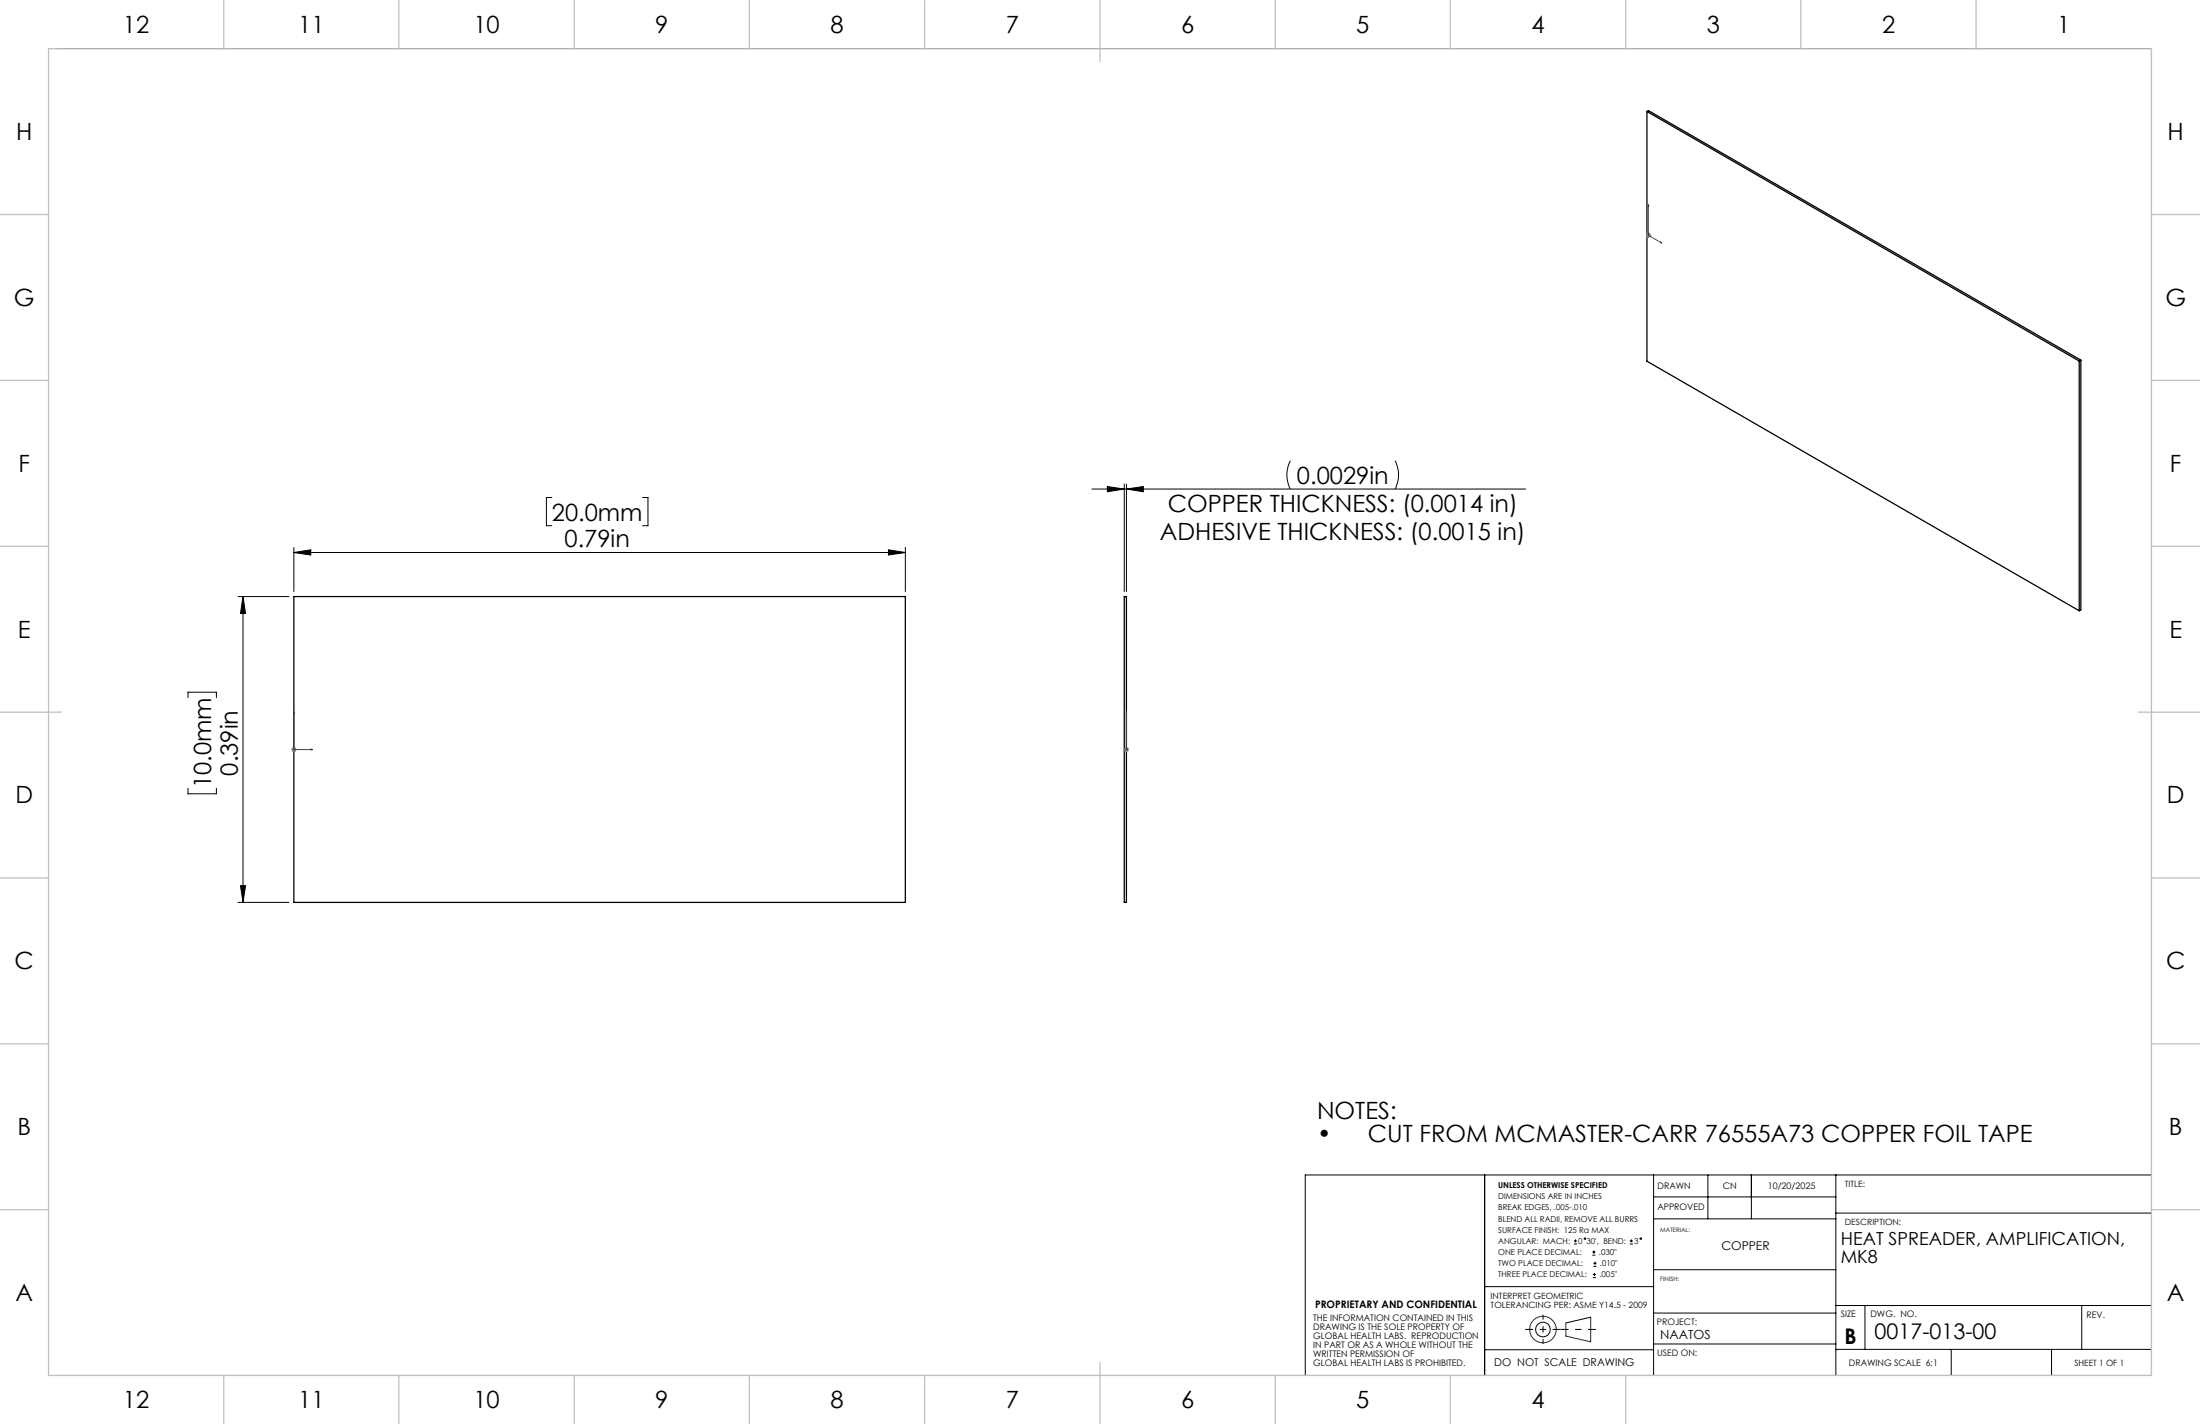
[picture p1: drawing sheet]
<svg xmlns="http://www.w3.org/2000/svg" width="432mm" height="279mm" viewBox="0 0 432 279" stroke-linecap="round" stroke-linejoin="round" font-family="sans-serif">
<path d="M323.3 21.9l84.8 48.9M323.3 21.9v49l84.8 48.9M323.3 21.9l.2-.2 84.9 49M408.1 70.8v49M408.4 70.7v49l-.3 .1M408.4 70.7l-.3 .1M57.7 117.1h120v60h-120zM220.7 117.1h.4v60h-.4z" fill="none" stroke="#000" stroke-width=".25"/>
<g fill="none" stroke="#000" stroke-width=".2">
<path d="M11.2 9.5h411.1v260.4h-411.1M108.3 97.6h-1.1v5.6h1.1M126.1 97.6h1.1v5.6h-1.1M214.3 96h85.1M217.3 95.5l3.4 .5-3.4 .5zM220.7 95v21.1M221.1 96l3.3-.5v1zM221.1 95v21.1M253.3 90.4a6.1 6.1 0 0 0 0 5.6M273.8 90.4a6.1 6.1 0 0 1 0 5.6M46.7 117.1h10M47.7 117.1l.5 3.3h-1z"/>
<path d="M47.7 117.1v60M57.7 108.4l3.3-.5v1zM57.7 107.4v8.7M57.7 108.4h120M174.4 107.9l3.3 .5-3.3 .5zM177.7 107.4v8.7M36.9 136.9v-1.1h5.6v1.1M36.9 154.7v1.1h5.6v-1.1M46.7 177.1h10M47.2 173.8h1l-.5 3.3zM291.4 230.5v39.4M324.6 230.5v39.4"/>
<path d="M324.6 239.1h35.7M324.6 234.8h35.7M335.2 230.5v8.6M343.7 230.5v8.6M360.3 230.5v39.4M360.3 238h62M422.3 230.5h-166.1v39.4M291.4 252.4h33.2M308.9 244.1h.6M308.9 243.5h.6M309.2 243.2v.6M312.2 258.4l-4.9 1.2"/>
<path d="M312.5 246.3h.6M312.5 245.7h.6M312.6 250.7h.6M312.6 250h.6M312.7 248.5h.6M312.7 247.9h.6M312.8 245.4v.6M312.9 249.8v.6M313.1 247.6v.6M319.9 244.1h.6M319.9 243.5h.6M320.2 243.2v.6"/>
<path d="M324.5 249.1h35.8M324.6 257.6h35.7M360.3 256.2h62M366 256.2v8.6M408.6 256.2v8.6M291.4 264.8h33.2M324.6 263.7h35.7M360.3 264.8h62M383 264.8v5.1M402.7 264.8v5.1"/>
<circle cx="311.1" cy="243" r=".15"/>
<circle cx="322" cy="243" r=".15"/>
<circle cx="302.8" cy="260.9" r="1.44"/>
</g>
<g fill="none" stroke="#400040" stroke-width=".2">
<path d="M312.2 258.4v4.9l-4.9-1.2v-2.5"/>
<circle cx="302.8" cy="260.9" r="2.61"/>
</g>
<g fill="none" stroke="#00f" stroke-width=".2">
<path d="M323.5 40.1l.1 .3h-.1zM323.5 46h.1M323.5 46.2l2.7 1.5M323.5 40.1v6.1M323.5 46.2h.1M323.6 46.2h.1M325.9 47.5l.3 .2-.3-.1zM57.7 139.6l.1 .4h-.2zM57.7 139.6v7.5h3.7M221.1 139.6v.4v-.4M221.1 139.6v7.5M57.7 146.8h.1"/>
<path d="M57.8 147.1h.1M61.1 147l.3 .1h-.3zM221.1 147.1h.1M221.1 146.8h.1M221.1 147v.1z"/>
</g>
<path d="M323 46.2h1.1M323.2 45.8l.7 .7M323.5 45.7v1M323.9 45.8l-.7 .7M57.2 147.1h1M57.3 146.7l.7 .7M57.7 146.6v1M58 146.7l-.7 .7M220.6 147.1h1M220.7 146.7l.7 .7M221.1 146.6v1M221.4 146.7l-.7 .7" fill="none" stroke="#808080" stroke-width=".2"/>
<path d="M299.3 260.8h7M306.3 260.8h6.9" fill="none" stroke="#000" stroke-width=".2" stroke-dasharray="15.2 1.3 1.3 1.3" stroke-dashoffset="13.7" stroke-linecap="butt"/>
<path d="M302.9 258v5.7" fill="none" stroke="#000" stroke-width=".2" stroke-dasharray="15.2 1.3 1.3 1.3" stroke-dashoffset="14.3" stroke-linecap="butt"/>
<g fill="none" stroke="#c0c0c0" stroke-width=".25">
<path d="M9.5 9.6h412.8v260.3h-412.8zM43.9 0v9.6M78.3 0v9.6M112.7 0v9.6M147.1 0v9.6M181.5 0v9.6M215.9 0v12.1M250.3 0v9.6M284.7 0v9.6M319.1 0v9.6M353.4 0v9.6M387.8 0v9.6"/>
<path d="M0 42.1h9.5M422.3 42.1h9.5M0 74.6h9.5M422.3 74.6h9.5M0 107.2h9.5M422.3 107.2h9.5M0 139.7h12.1M419.7 139.7h12.1M0 172.3h9.5M422.3 172.3h9.5M0 204.8h9.5M422.3 204.8h9.5"/>
<path d="M0 237.3h9.5M422.3 237.3h9.5M43.9 269.9v9.5M78.3 269.9v9.5M112.7 269.9v9.5M147.1 269.9v9.5M181.5 269.9v9.5M215.9 267.3v12.1M250.3 269.9v9.5M284.7 269.9v9.5M319.1 269.9v9.5"/>
</g>
<g fill="#00f">
<path d="M61.1 147l.3 .1h-.3zM57.7 139.6l.1 .4h-.2z"/>
<path d="M325.9 47.5l.3 .2-.3-.1zM323.5 40.1l.1 .3h-.1z"/>
<path d="M221.1 147v.1zM221.1 139.6v.4z"/>
</g>
<g fill="#000">
<path d="M217.3 95.5l3.4 .5-3.4 .5zM221.1 96l3.3-.5v1z"/>
<path d="M47.7 117.1l.5 3.3h-1zM47.2 173.8h1l-.5 3.3z"/>
<path d="M174.4 107.9l3.3 .5-3.3 .5zM57.7 108.4l3.3-.5v1z"/>
</g>
<g font-size="4.7">
<text x="24.1" y="6.4">12</text>
<text x="58.5" y="6.4">11</text>
<text x="92.9" y="6.4">10</text>
<text x="128.6" y="6.4">9</text>
<text x="163" y="6.4">8</text>
<text x="197.4" y="6.4">7</text>
<text x="231.8" y="6.4">6</text>
<text x="266.2" y="6.4">5</text>
<text x="300.6" y="6.4">4</text>
<text x="335" y="6.4">3</text>
<text x="369.4" y="6.4">2</text>
<text x="403.8" y="6.4">1</text>
<text x="3.2" y="27.5">H</text>
<text x="425.4" y="27.5">H</text>
<text x="2.7" y="60">G</text>
<text x="425" y="60">G</text>
<text x="3.6" y="92.6">F</text>
<text x="254.6" y="94.9">0.0029in</text>
<text x="425.9" y="92.6">F</text>
<text x="229.2" y="100.5">COPPER THICKNESS: (0.0014 in)</text>
<text x="108.3" y="102.1">20.0mm</text>
<text x="110.8" y="107.4">0.79in</text>
<text x="227.7" y="106">ADHESIVE THICKNESS: (0.0015 in)</text>
<text x="3.5" y="125.1">E</text>
<text x="425.8" y="125.1">E</text>
<text x="41.5" y="154.7" transform="rotate(-90 41.5 154.7)">10.0mm</text>
<text x="46.7" y="152.2" transform="rotate(-90 46.7 152.2)">0.39in</text>
<text x="3" y="157.6">D</text>
<text x="425.3" y="157.6">D</text>
<text x="2.9" y="190.2">C</text>
<text x="425.1" y="190.2">C</text>
<text x="258.5" y="219.5">NOTES:</text>
<text x="3.4" y="222.7">B</text>
<text x="258.5" y="224.1">•</text>
<text x="268.5" y="224.1">CUT FROM MCMASTER-CARR 76555A73 COPPER FOIL TAPE</text>
<text x="425.7" y="222.7">B</text>
<text x="3" y="255.3">A</text>
<text x="425.3" y="255.3">A</text>
<text x="24.1" y="276.3">12</text>
<text x="58.5" y="276.3">11</text>
<text x="92.9" y="276.3">10</text>
<text x="128.6" y="276.3">9</text>
<text x="163" y="276.3">8</text>
<text x="197.4" y="276.3">7</text>
<text x="231.8" y="276.3">6</text>
<text x="266.2" y="276.3">5</text>
<text x="300.6" y="276.3">4</text>
</g>
<g font-size="4.2">
<text x="362" y="263.8">B</text>
<text x="367.9" y="262.7">0017-013-00</text>
</g>
<g font-size="3.5">
<text x="361.3" y="244.3">HEAT SPREADER, AMPLIFICATION,</text>
<text x="361.3" y="247.8">MK8</text>
</g>
<text font-size="2.5" x="325.9" y="262.7">NAATOS</text>
<text font-size="2.4" x="337.9" y="245.3">COPPER</text>
<text font-size="2.1" x="293.3" y="268">DO NOT SCALE DRAWING</text>
<text font-size="2" x="258.1" y="256.5">PROPRIETARY AND CONFIDENTIAL</text>
<g font-size="1.8">
<text x="325.3" y="233.3">DRAWN</text>
<text x="338.1" y="233.3">CN</text>
<text x="347" y="233.3">10/20/2025</text>
<text x="325.3" y="237.5">APPROVED</text>
<text x="257.7" y="259.2">THE INFORMATION CONTAINED IN THIS</text>
<text x="257.7" y="260.9">DRAWING IS THE SOLE PROPERTY OF</text>
<text x="257.7" y="262.7">GLOBAL HEALTH LABS. REPRODUCTION</text>
<text x="325.2" y="260">PROJECT:</text>
<text x="361.3" y="258.4">SIZE</text>
<text x="367.1" y="258.4">DWG. NO.</text>
<text x="409.6" y="258.6">REV.</text>
<text x="257.7" y="264.5">IN PART OR AS A WHOLE WITHOUT THE</text>
<text x="257.7" y="266.2">WRITTEN PERMISSION OF</text>
<text x="257.7" y="268">GLOBAL HEALTH LABS IS PROHIBITED.</text>
<text x="325.2" y="266">USED ON:</text>
<text x="362.9" y="268">DRAWING SCALE 6:1</text>
</g>
<g font-size="1.7">
<text x="362.1" y="232.8">TITLE:</text>
<text x="362.1" y="240.4">DESCRIPTION:</text>
<text x="292.6" y="254.9">INTERPRET GEOMETRIC</text>
<text x="292.6" y="256.6">TOLERANCING PER: ASME Y14.5 - 2009</text>
<text x="407.1" y="268">SHEET 1 OF 1</text>
</g>
<g font-size="1.6">
<text x="294" y="233.1">UNLESS OTHERWISE SPECIFIED</text>
<text x="294" y="235.3">DIMENSIONS ARE IN INCHES</text>
<text x="294" y="237.5">BREAK EDGES, .005-.010</text>
<text x="294" y="239.7">BLEND ALL RADII, REMOVE ALL BURRS</text>
<text x="294" y="241.9">SURFACE FINISH: 125 Ra MAX</text>
<text x="294" y="244.1">ANGULAR: MACH:</text>
<text x="309.8" y="244.1">0</text>
<text x="311.4" y="244.1">30', BEND:</text>
<text x="320.7" y="244.1">3</text>
<text x="294" y="246.3">ONE PLACE DECIMAL:</text>
<text x="294" y="248.5">TWO PLACE DECIMAL:</text>
<text x="294" y="250.6">THREE PLACE DECIMAL:</text>
<text x="313.8" y="246.3">.030&quot;</text>
<text x="313.9" y="250.6">.005&quot;</text>
<text x="314" y="248.5">.010&quot;</text>
</g>
<g font-size="1.2">
<text x="325.9" y="241.8">MATERIAL:</text>
<text x="325.9" y="251.4">FINISH:</text>
</g>
</svg>
